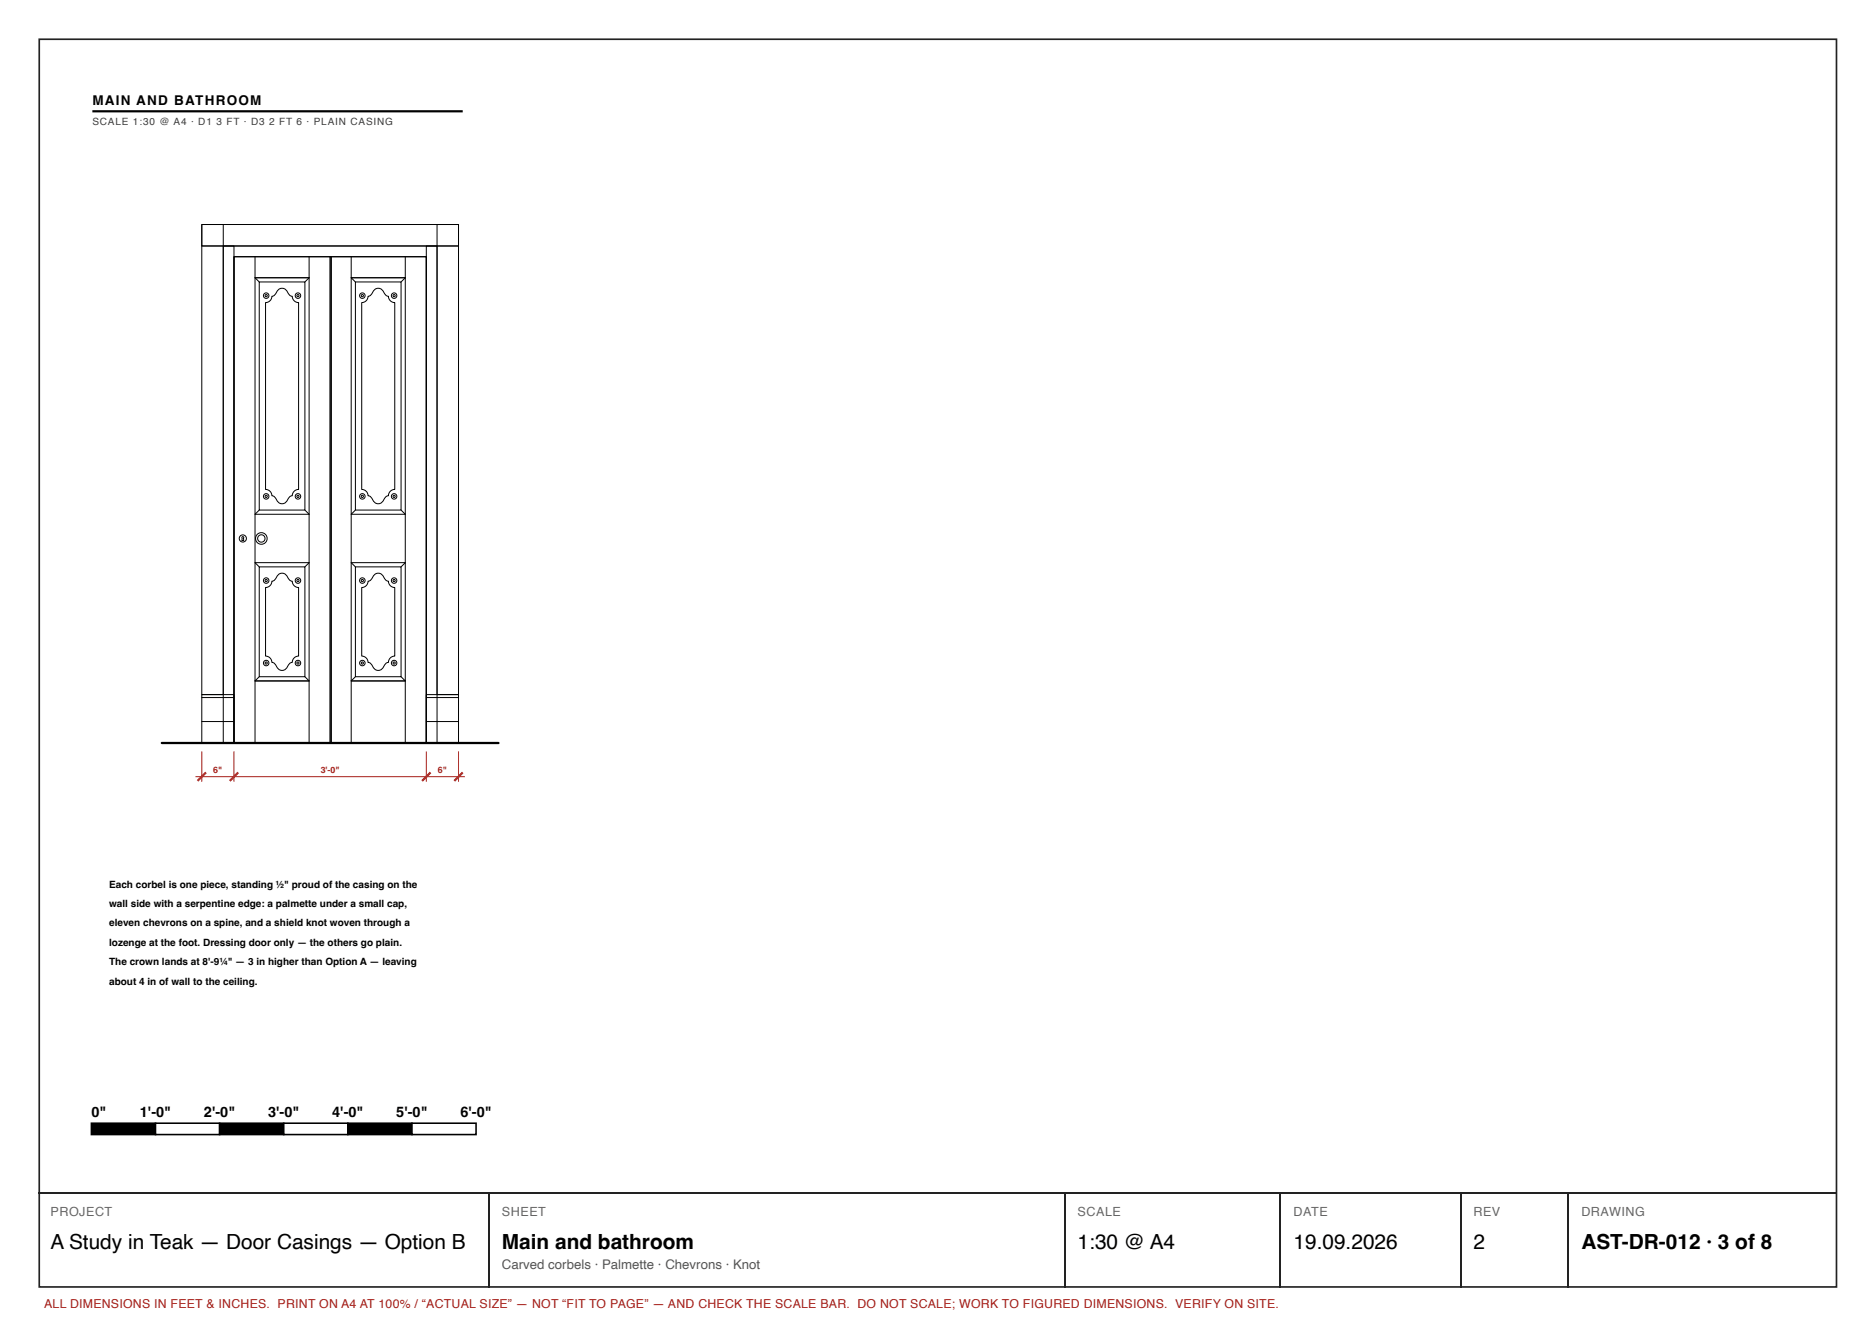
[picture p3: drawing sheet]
<svg xmlns="http://www.w3.org/2000/svg" width="297mm" height="210mm" viewBox="0 0 297 210" stroke-linecap="round" stroke-linejoin="round" font-family="sans-serif">
<path d="M6.2 6.2h284.7v197.7h-284.7z" fill="none" stroke="#222" stroke-width=".26"/>
<path d="M14.6 17.6h58.7" fill="none" stroke="#000" stroke-width=".35"/>
<g fill="none" stroke="#000" stroke-width=".16">
<path d="M32 35.6h3.4v74.4h-3.4zM32 35.6h40.6v3.4h-40.6zM32 39h40.6M35.4 39h1.7v78.7h-1.7zM67.5 39h1.7v78.7h-1.7zM69.2 35.6h3.4v74.4h-3.4zM37.1 40.7h15.2v77h-15.2zM40.4 44h8.6v37.5h-8.6zM40.4 44h8.6M40.4 40.7v3.3M40.4 44l.7 .7M41.1 44.7h7.2v36.1h-7.2z"/>
<path d="M44 46a.91 .91 0 0 1 1.6 .3l.4 .5 .3 .1a1 1 0 0 0 1 1v29.6a1 1 0 0 0-1 1 1.42 1.42 0 0 0-.9 1 .91 .91 0 0 1-1.6-.3l-.4-.6-.3-.1a1 1 0 0 0-1-1v-29.6a1 1 0 0 0 1-1 1.42 1.42 0 0 0 .9-.9zM49 40.7v3.3M49 44l-.7 .7M52.3 40.7h15.2v77h-15.2zM52.5 40.7v77M55.6 44h8.6v37.5h-8.6zM55.6 44h8.6M55.6 40.7v3.3M55.6 44l.7 .7M56.3 44.7h7.2v36.1h-7.2zM59.2 46a.91 .91 0 0 1 1.6 .3l.4 .5 .3 .1a1 1 0 0 0 1 1v29.6a1 1 0 0 0-1 1 1.42 1.42 0 0 0-.9 1 .91 .91 0 0 1-1.6-.3l-.4-.6-.3-.1a1 1 0 0 0-1-1v-29.6a1 1 0 0 0 1-1 1.42 1.42 0 0 0 .9-.9zM64.2 40.7v3.3"/>
<path d="M64.2 44l-.7 .7M38.4 85a.15 .15 0 0 1 .2 0 .15 .15 0 0 1 0 .3v.3h-.3zM40.4 89.1h8.6v18.8h-8.6zM41.1 89.8h7.2v17.4h-7.2zM41.1 80.8l-.7 .7v7.6l.7 .7M44 91.1a.91 .91 0 0 1 1.6 .3l.4 .6 .3 .1a1 1 0 0 0 1 1v10.8a1 1 0 0 0-1 1 1.42 1.42 0 0 0-.9 1 .91 .91 0 0 1-1.6-.3l-.4-.6-.3-.1a1 1 0 0 0-1-1v-10.8a1 1 0 0 0 1-1 1.42 1.42 0 0 0 .9-1zM48.3 80.8l.7 .7v7.6l-.7 .7M55.6 89.1h8.6v18.8h-8.6zM56.3 89.8h7.2v17.4h-7.2zM56.3 80.8l-.7 .7v7.6l.7 .7M59.2 91.1a.91 .91 0 0 1 1.6 .3l.4 .6 .3 .1a1 1 0 0 0 1 1v10.8a1 1 0 0 0-1 1 1.42 1.42 0 0 0-.9 1 .91 .91 0 0 1-1.6-.3l-.4-.6-.3-.1a1 1 0 0 0-1-1v-10.8a1 1 0 0 0 1-1 1.42 1.42 0 0 0 .9-1zM63.5 80.8l.7 .7v7.6l-.7 .7"/>
<path d="M32 110h5.1v7.7h-5.1zM32 110.5h5.1M32 114.3h5.1M40.4 107.9h8.6M40.4 107.9v9.8M41.1 107.2l-.7 .7M48.3 107.2l.7 .7M49 107.9v9.8M55.6 107.9h8.6M55.6 107.9v9.8M56.3 107.2l-.7 .7M63.5 107.2l.7 .7"/>
<path d="M64.2 107.9v9.8M67.5 110h5.1v7.7h-5.1zM67.5 110.5h5.1M67.5 114.3h5.1"/>
<circle cx="42.2" cy="46.8" r=".17"/>
<circle cx="42.2" cy="46.8" r=".43"/>
<circle cx="47.2" cy="46.8" r=".17"/>
<circle cx="47.2" cy="46.8" r=".43"/>
<circle cx="57.4" cy="46.8" r=".17"/>
<circle cx="57.4" cy="46.8" r=".43"/>
<circle cx="62.4" cy="46.8" r=".17"/>
<circle cx="62.4" cy="46.8" r=".43"/>
<circle cx="42.2" cy="78.6" r=".17"/>
<circle cx="42.2" cy="78.6" r=".43"/>
<circle cx="47.2" cy="78.6" r=".17"/>
<circle cx="47.2" cy="78.6" r=".43"/>
<circle cx="57.4" cy="78.6" r=".17"/>
<circle cx="57.4" cy="78.6" r=".43"/>
<circle cx="62.4" cy="78.6" r=".17"/>
<circle cx="62.4" cy="78.6" r=".43"/>
<circle cx="38.5" cy="85.3" r=".57"/>
<circle cx="41.4" cy="85.3" r=".92"/>
<circle cx="41.4" cy="85.3" r=".58"/>
<circle cx="42.2" cy="92" r=".17"/>
<circle cx="42.2" cy="92" r=".43"/>
<circle cx="47.2" cy="92" r=".17"/>
<circle cx="47.2" cy="92" r=".43"/>
<circle cx="57.4" cy="92" r=".17"/>
<circle cx="57.4" cy="92" r=".43"/>
<circle cx="62.4" cy="92" r=".17"/>
<circle cx="62.4" cy="92" r=".43"/>
<circle cx="42.2" cy="105" r=".17"/>
<circle cx="42.2" cy="105" r=".43"/>
<circle cx="47.2" cy="105" r=".17"/>
<circle cx="47.2" cy="105" r=".43"/>
<circle cx="57.4" cy="105" r=".17"/>
<circle cx="57.4" cy="105" r=".43"/>
<circle cx="62.4" cy="105" r=".17"/>
<circle cx="62.4" cy="105" r=".43"/>
</g>
<path d="M37.1 40.7h30.4v77h-30.4z" fill="none" stroke="#000" stroke-width=".18"/>
<path d="M25.6 117.7h53.4" fill="none" stroke="#000" stroke-width=".36"/>
<path d="M32 119v4.8M37.1 119v4.8M67.5 119v4.8M72.6 119v4.8M31 123h42.6" fill="none" stroke="#a51d17" stroke-width=".16"/>
<path d="M32.6 122.4l-1.3 1.3M37.7 122.4l-1.3 1.3M68.2 122.4l-1.3 1.3M73.3 122.4l-1.3 1.3" fill="none" stroke="#a51d17" stroke-width=".34"/>
<path d="M14.5 177.9h10.1v1.8h-10.1z" fill="#000"/>
<path d="M14.5 177.9h10.1v1.8h-10.1z" fill="none" stroke="#000" stroke-width=".25"/>
<path d="M24.6 177.9h10.2v1.8h-10.2z" fill="#fff"/>
<path d="M24.6 177.9h10.2v1.8h-10.2zM34.8 177.9h10.1v1.8h-10.1z" fill="none" stroke="#000" stroke-width=".25"/>
<path d="M34.8 177.9h10.1v1.8h-10.1z" fill="#000"/>
<path d="M44.9 177.9h10.2v1.8h-10.2z" fill="#fff"/>
<path d="M44.9 177.9h10.2v1.8h-10.2zM55.1 177.9h10.2v1.8h-10.2z" fill="none" stroke="#000" stroke-width=".25"/>
<path d="M55.1 177.9h10.2v1.8h-10.2z" fill="#000"/>
<path d="M65.3 177.9h10.1v1.8h-10.1z" fill="#fff"/>
<path d="M65.3 177.9h10.1v1.8h-10.1z" fill="none" stroke="#000" stroke-width=".25"/>
<path d="M6.1 189h284.9M77.4 189.2v14.8M168.7 189.2v14.8M202.8 189.2v14.8M231.4 189.2v14.8M248.3 189.2v14.8" fill="none" stroke="#222" stroke-width=".26"/>
<g font-size="3.3">
<text x="8" y="197.9">A Study in Teak — Door Casings — Option B</text>
<text x="79.5" y="197.9">Main and bathroom</text>
<text x="170.7" y="197.9">1:30 @ A4</text>
<text x="204.9" y="197.9">19.09.2026</text>
<text x="233.4" y="197.9">2</text>
<text x="250.5" y="197.9">AST-DR-012 · 3 of 8</text>
</g>
<g font-size="2.3">
<text x="14.5" y="176.9">0&quot;</text>
<text x="22.2" y="176.9">1'-0&quot;</text>
<text x="32.3" y="176.9">2'-0&quot;</text>
<text x="42.5" y="176.9">3'-0&quot;</text>
<text x="52.6" y="176.9">4'-0&quot;</text>
<text x="62.8" y="176.9">5'-0&quot;</text>
<text x="72.9" y="176.9">6'-0&quot;</text>
</g>
<text font-size="2.1" x="14.6" y="16.6">MAIN AND BATHROOM</text>
<text font-size="2.1" fill="#555" x="79.5" y="201.1">Carved corbels · Palmette · Chevrons · Knot</text>
<g font-size="2" fill="#666">
<text x="8" y="192.6">PROJECT</text>
<text x="79.5" y="192.6">SHEET</text>
<text x="170.7" y="192.6">SCALE</text>
<text x="204.9" y="192.6">DATE</text>
<text x="233.4" y="192.6">REV</text>
<text x="250.5" y="192.6">DRAWING</text>
</g>
<text font-size="1.9" fill="#a51d17" x="7" y="207.2">ALL DIMENSIONS IN FEET &amp; INCHES. PRINT ON A4 AT 100% / “ACTUAL SIZE” — NOT “FIT TO PAGE” — AND CHECK THE SCALE BAR. DO NOT SCALE; WORK TO FIGURED DIMENSIONS. VERIFY ON SITE.</text>
<g font-size="1.6" fill="#3d3d3d">
<text x="14.6" y="19.8">SCALE 1:30 @ A4 · D1</text>
<text x="34.3" y="19.8">3 FT · D3</text>
<text x="42.6" y="19.8">2 FT 6 · PLAIN CASING</text>
</g>
<g font-size="1.6">
<text x="17.3" y="140.6">Each corbel is one piece, standing ½&quot; proud of the casing on the</text>
<text x="17.3" y="143.7">wall side with a serpentine edge: a palmette under a small cap,</text>
<text x="17.3" y="146.8">eleven chevrons on a spine, and a shield knot woven through a</text>
<text x="17.3" y="149.8">lozenge at the foot. Dressing door only — the others go plain.</text>
<text x="17.3" y="152.9">The crown lands at 8'-9¼&quot; — 3 in higher than Option A — leaving</text>
<text x="17.3" y="156">about 4 in of wall to the ceiling.</text>
</g>
<g font-size="1.4" fill="#a51d17">
<text x="33.8" y="122.5">6&quot;</text>
<text x="50.8" y="122.5">3'-0&quot;</text>
<text x="69.4" y="122.5">6&quot;</text>
</g>
</svg>
